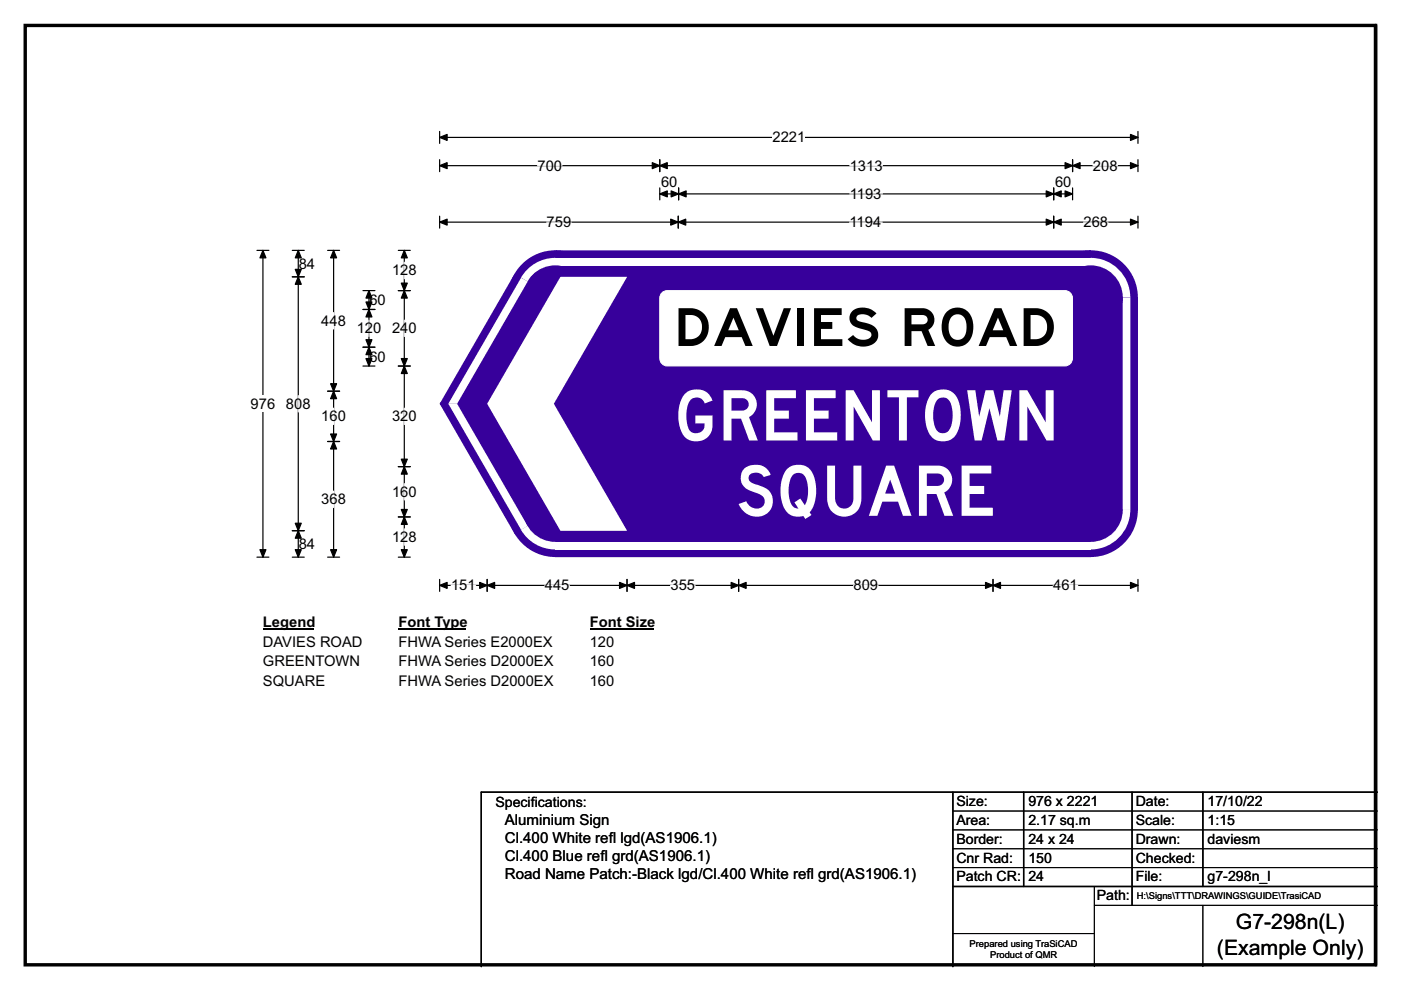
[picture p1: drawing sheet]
<svg xmlns="http://www.w3.org/2000/svg" width="297mm" height="210mm" viewBox="0 0 297 210" stroke-linecap="round" stroke-linejoin="round" font-family="sans-serif">
<path d="M5.3 5.4h286.3v199.2h-286.3zM291.6 5.4v199.2z" fill="none" stroke="#000" stroke-width=".72"/>
<path d="M93.2 29.1h148.1M93.2 27.9v2.5M241.3 27.9v2.5" fill="none" stroke="#000" stroke-width=".25"/>
<g fill="#000" stroke="#000" stroke-width=".25">
<path d="M93.2 29.1l1.6-.6v1.3z" fill-rule="evenodd"/>
<path d="M239.7 28.5l1.6 .6-1.6 .7z" fill-rule="evenodd"/>
</g>
<path d="M163.8 27.4h6.9v3.5h-6.9z" fill="#fff"/>
<g fill="none" stroke="#000" stroke-width=".25">
<path d="M93.2 35.1h148.1M93.2 33.9v2.5M139.9 33.9v2.5M139.9 39.9v2.5M143.9 39.9v2.5M223.4 39.9v2.5M227.4 33.9v2.5M227.4 39.9v2.5M241.3 33.9v2.5M54.5 53.1h2.5M55.7 53.1v65.1M93.2 45.8v2.6"/>
<path d="M93.2 47.1h148.1M139.9 41.1h87.5M143.8 45.8v2.6M223.4 45.8v2.6M241.3 45.8v2.6M54.5 118.2h2.5M93.2 122.9v2.5M93.2 124.2h148.1M103.3 122.9v2.5M132.9 122.9v2.5M156.6 122.9v2.5M210.5 122.9v2.5"/>
<path d="M241.3 122.9v2.5"/>
</g>
<g fill="#000" stroke="#000" stroke-width=".25">
<path d="M93.2 35.1l1.6-.6v1.3z" fill-rule="evenodd"/>
<path d="M139.9 35.1l1.6-.6v1.3z" fill-rule="evenodd"/>
<path d="M138.3 34.5l1.6 .6-1.6 .7z" fill-rule="evenodd"/>
<path d="M225.8 34.5l1.6 .6-1.6 .7z" fill-rule="evenodd"/>
<path d="M227.4 35.1l1.6-.6v1.3z" fill-rule="evenodd"/>
<path d="M239.7 34.5l1.6 .6-1.6 .7z" fill-rule="evenodd"/>
<path d="M55.7 53.1l.7 1.6h-1.3z" fill-rule="evenodd"/>
<path d="M93.2 47.1l1.6-.6v1.3z" fill-rule="evenodd"/>
<path d="M139.9 41.1l1.6-.6v1.3z" fill-rule="evenodd"/>
<path d="M143.8 47.1l1.6-.6v1.3z" fill-rule="evenodd"/>
<path d="M142.2 46.5l1.6 .6-1.6 .7z" fill-rule="evenodd"/>
<path d="M143.9 41.1l1.6-.6v1.3z" fill-rule="evenodd"/>
<path d="M142.3 40.5l1.6 .6-1.6 .7z" fill-rule="evenodd"/>
<path d="M221.8 40.5l1.6 .6-1.6 .7z" fill-rule="evenodd"/>
<path d="M223.4 41.1l1.6-.6v1.3z" fill-rule="evenodd"/>
<path d="M221.8 46.5l1.6 .6-1.6 .7z" fill-rule="evenodd"/>
<path d="M223.4 47.1l1.6-.6v1.3z" fill-rule="evenodd"/>
<path d="M225.8 40.5l1.6 .6-1.6 .7z" fill-rule="evenodd"/>
<path d="M239.7 46.5l1.6 .6-1.6 .7z" fill-rule="evenodd"/>
<path d="M55.1 116.6h1.3l-.7 1.6z" fill-rule="evenodd"/>
<path d="M93.2 124.2l1.6-.7v1.3z" fill-rule="evenodd"/>
<path d="M103.3 124.2l1.6-.7v1.3z" fill-rule="evenodd"/>
<path d="M101.7 123.5l1.6 .7-1.6 .6z" fill-rule="evenodd"/>
<path d="M131.4 123.5l1.5 .7-1.5 .6z" fill-rule="evenodd"/>
<path d="M132.9 124.2l1.6-.7v1.3z" fill-rule="evenodd"/>
<path d="M155 123.5l1.6 .7-1.6 .6z" fill-rule="evenodd"/>
<path d="M156.6 124.2l1.6-.7v1.3z" fill-rule="evenodd"/>
<path d="M209 123.5l1.5 .7-1.5 .6z" fill-rule="evenodd"/>
<path d="M210.5 124.2l1.6-.7v1.3z" fill-rule="evenodd"/>
<path d="M239.7 123.5l1.6 .7-1.6 .6z" fill-rule="evenodd"/>
</g>
<path d="M114 35.1h5.2M180.2 35.1h6.9M231.7 35.1h5.2M115.9 47.1h5.2M180.1 47.1h7M180.2 41.1h6.9M229.7 47.1h5.2M95.6 124.2h5.3M115.5 124.2h5.2M142.2 124.2h5.2M181 124.2h5.2M223.3 124.2h5.2" fill="none" stroke="#fff" stroke-width=".25"/>
<path d="M53.1 83.9h5.2v3.5h-5.2z" fill="#fff"/>
<g fill="none" stroke="#000" stroke-width=".25">
<path d="M62 58.7h2.5M62 53.1h2.5M63.2 53.1v65.1M69.5 53.1h2.5M70.7 53.1v65.1M84.4 53.1h2.6M85.7 53.1v65.1M77 65.6h2.5M77 73.6h2.5M77 61.6h2.5M77 77.6h2.5M78.2 61.6v16"/>
<path d="M84.4 61.6h2.6M84.4 77.6h2.6M69.5 83h2.5M69.5 93.6h2.5M84.4 99h2.6M62 112.6h2.5M62 118.2h2.5M69.5 118.2h2.5M84.4 118.2h2.6M84.4 109.6h2.6"/>
</g>
<g fill="#000" stroke="#000" stroke-width=".25">
<path d="M63.2 58.7l.7 1.6h-1.3z" fill-rule="evenodd"/>
<path d="M63.2 53.1l.7 1.6h-1.3z" fill-rule="evenodd"/>
<path d="M62.6 57.1h1.3l-.7 1.6z" fill-rule="evenodd"/>
<path d="M70.7 53.1l.7 1.6h-1.3z" fill-rule="evenodd"/>
<path d="M85.7 53.1l.7 1.6h-1.3z" fill-rule="evenodd"/>
<path d="M78.2 65.6l.7 1.6h-1.3z" fill-rule="evenodd"/>
<path d="M77.6 72.1h1.3l-.7 1.5z" fill-rule="evenodd"/>
<path d="M78.2 61.6l.7 1.6h-1.3z" fill-rule="evenodd"/>
<path d="M77.6 64h1.3l-.7 1.6z" fill-rule="evenodd"/>
<path d="M78.2 73.6l.7 1.6h-1.3z" fill-rule="evenodd"/>
<path d="M77.6 76.1h1.3l-.7 1.5z" fill-rule="evenodd"/>
<path d="M85.7 61.6l.7 1.6h-1.3z" fill-rule="evenodd"/>
<path d="M85.1 76.1h1.3l-.7 1.5z" fill-rule="evenodd"/>
<path d="M85.1 60h1.3l-.7 1.6z" fill-rule="evenodd"/>
<path d="M85.7 77.6l.7 1.6h-1.3z" fill-rule="evenodd"/>
<path d="M70.7 83l.7 1.6h-1.3z" fill-rule="evenodd"/>
<path d="M70.1 92.1h1.3l-.7 1.5z" fill-rule="evenodd"/>
<path d="M70.1 81.4h1.3l-.7 1.6z" fill-rule="evenodd"/>
<path d="M70.7 93.6l.7 1.6h-1.3z" fill-rule="evenodd"/>
<path d="M85.1 97.4h1.3l-.7 1.6z" fill-rule="evenodd"/>
<path d="M85.7 99l.7 1.6h-1.3z" fill-rule="evenodd"/>
<path d="M62.6 111h1.3l-.7 1.6z" fill-rule="evenodd"/>
<path d="M63.2 112.6l.7 1.6h-1.3z" fill-rule="evenodd"/>
<path d="M62.6 116.6h1.3l-.7 1.6z" fill-rule="evenodd"/>
<path d="M70.1 116.6h1.3l-.7 1.6z" fill-rule="evenodd"/>
<path d="M85.1 108.1h1.3l-.7 1.5z" fill-rule="evenodd"/>
<path d="M85.7 109.6l.7 1.6h-1.3z" fill-rule="evenodd"/>
<path d="M85.1 116.6h1.3l-.7 1.6z" fill-rule="evenodd"/>
</g>
<path d="M85.7 55.6v3.5M70.7 66.3v3.5M78.2 67.9v3.5M85.7 67.9v3.5M63.2 83.9v3.5M70.7 86.6v3.4M85.7 86.6v3.4M70.7 104.2v3.5M85.7 102.6v3.4M85.7 112.2v3.5" fill="none" stroke="#fff" stroke-width=".25"/>
<path d="M55.7 130.2h10.8v3.4h-10.8z" fill="#fff"/>
<path d="M55.7 133.4h10.8" fill="none" stroke="#000" stroke-width=".32"/>
<path d="M84.5 130.2h14.4v3.4h-14.4z" fill="#fff"/>
<path d="M84.5 133.4h14.4" fill="none" stroke="#000" stroke-width=".32"/>
<path d="M125 130.2h13.5v3.4h-13.5z" fill="#fff"/>
<path d="M125 133.4h13.5" fill="none" stroke="#000" stroke-width=".32"/>
<g fill="#fff">
<path d="M55.7 134.3h21.3v3.5h-21.3z"/>
<path d="M84.5 134.3h32.9v3.5h-32.9z"/>
<path d="M125 134.3h5.3v3.5h-5.3z"/>
<path d="M55.7 138.5h20.6v3.5h-20.6z"/>
<path d="M84.5 138.5h33.1v3.5h-33.1z"/>
<path d="M125 138.5h5.3v3.5h-5.3z"/>
<path d="M55.7 142.7h13.2v3.5h-13.2z"/>
<path d="M84.5 142.7h33.1v3.5h-33.1z"/>
<path d="M125 142.7h5.3v3.5h-5.3z"/>
</g>
<g fill="#37009b">
<path d="M109.1 58.1l8.6-5h113.6l10 10v45.1l-10 10h-113.6l-8.6-5-15.8-27.4v-.3z" fill-rule="evenodd"/>
<circle cx="117.7" cy="63.1" r="10"/>
<circle cx="93.6" cy="85.6" r=".34"/>
<circle cx="117.7" cy="108.2" r="10"/>
<circle cx="231.3" cy="108.2" r="10"/>
<circle cx="231.3" cy="63.1" r="10"/>
</g>
<path d="M117.7 54.7h113.6v1.6h-113.6z" fill="#fff"/>
<path d="M111.5 57.5a8.4 8.4 0 0 1 6.2-2.8v8.4l-7.2-4.2z" fill-rule="evenodd" fill="#fff"/>
<circle cx="117.7" cy="63.1" r="6.8" fill="#37009b"/>
<g fill="#fff">
<path d="M110.5 58.9l1.4 .8-15 25.9h-1.8z" fill-rule="evenodd"/>
<path d="M95.1 85.6h1.8l15 26-1.4 .8z" fill-rule="evenodd"/>
<path d="M110.4 112.4l7.3-4.2v8.3a8.4 8.4 0 0 1-7.3-4.1z" fill-rule="evenodd"/>
</g>
<circle cx="117.7" cy="108.1" r="6.8" fill="#37009b"/>
<path d="M117.7 115h113.6v1.6h-113.6z" fill="#fff"/>
<path d="M231.3 108.2l8.3-.2a8.4 8.4 0 0 1-8.3 8.5z" fill-rule="evenodd" fill="#fff"/>
<circle cx="231.3" cy="108.1" r="6.8" fill="#37009b"/>
<g fill="#fff">
<path d="M238.1 63.1v45.1h1.6v-45.1zM238.1 63.1v45.1z" fill-rule="evenodd"/>
<path d="M231.3 54.7a8.4 8.4 0 0 1 8.3 8.4h-8.3z" fill-rule="evenodd"/>
</g>
<circle cx="231.3" cy="63.1" r="6.8" fill="#37009b"/>
<path d="M118.8 58.7h14.2l-15.6 26.9 15.6 27h-14.2l-15.5-27z" fill-rule="evenodd" fill="#fff"/>
<path d="M140.5 61.9l1-.3h84.3a1.59 1.59 0 0 1 1.6 1.6v12.8a1.61 1.61 0 0 1-1.6 1.6h-84.3a1.59 1.59 0 0 1-1.6-1.6v-12.8l.1-.5z" fill-rule="evenodd" fill="#fff" stroke="#fff" stroke-width=".21"/>
<path d="M202 168v37M217 168v20M240 168v24M255 168v20M292 168h-190v37M202 188h90" fill="none" stroke="#000" stroke-width=".3"/>
<path d="M202 172h90M202 176h90M202 180h90M202 184h90M202 198h30M232 188v17M232 192h60M255 192v13" fill="none" stroke="#000" stroke-width=".21"/>
<g font-size="14.8" fill="#fff">
<text x="142.7" y="93.4">GREENTOWN</text>
<text x="156.1" y="109.4">SQUARE</text>
</g>
<text font-size="11.1" x="142.8" y="73.4">DAVIES ROAD</text>
<g font-size="4.5">
<text x="262" y="197.1">G7-298n(L)</text>
<text x="258" y="202.6">(Example Only)</text>
</g>
<g font-size="3.2">
<text x="107" y="174.9">Aluminium Sign</text>
<text x="107" y="178.7">Cl.400 White ref</text>
<text x="129.1" y="178.7">l lgd(AS1906.1)</text>
<text x="107" y="182.6">Cl.400 Blue ref</text>
<text x="127.3" y="182.6">l grd(AS1906.1)</text>
<text x="107" y="186.4">Road Name Patch:-Black lgd/Cl.400 White ref</text>
<text x="171" y="186.4">l grd(AS1906.1)</text>
</g>
<g font-size="3.1">
<text x="163.8" y="30.2">2221</text>
<text x="114" y="36.2">700</text>
<text x="140.2" y="39.7">60</text>
<text x="180.2" y="36.2">1313</text>
<text x="223.7" y="39.7">60</text>
<text x="231.7" y="36.2">208</text>
<text x="180.2" y="42.2">1193</text>
<text x="115.9" y="48.2">759</text>
<text x="180.1" y="48.2">1194</text>
<text x="229.7" y="48.2">268</text>
<text x="63.3" y="57">84</text>
<text x="83.1" y="58.4">128</text>
<text x="78.3" y="64.7">60</text>
<text x="68.1" y="69.1">448</text>
<text x="75.6" y="70.7">120</text>
<text x="83.1" y="70.7">240</text>
<text x="78.3" y="76.7">60</text>
<text x="53.1" y="86.7">976</text>
<text x="60.6" y="86.7">808</text>
<text x="68.1" y="89.4">160</text>
<text x="83.1" y="89.4">320</text>
<text x="68.1" y="107">368</text>
<text x="83.1" y="105.4">160</text>
<text x="63.3" y="116.4">84</text>
<text x="83.1" y="115">128</text>
<text x="95.6" y="125.2">151</text>
<text x="115.5" y="125.2">445</text>
<text x="142.2" y="125.2">355</text>
<text x="181" y="125.2">809</text>
<text x="223.3" y="125.2">461</text>
<text x="55.7" y="133">Legend</text>
<text x="55.7" y="137.1">DAVIES ROAD</text>
<text x="84.5" y="133">Font Type</text>
<text x="84.5" y="137.1">FHWA Series E2000EX</text>
<text x="125" y="133">Font Size</text>
<text x="125" y="137.1">120</text>
<text x="55.7" y="141.3">GREENTOWN</text>
<text x="84.5" y="141.3">FHWA Series D2000EX</text>
<text x="125" y="141.3">160</text>
<text x="55.7" y="145.5">SQUARE</text>
<text x="84.5" y="145.5">FHWA Series D2000EX</text>
<text x="125" y="145.5">160</text>
</g>
<g font-size="3">
<text x="105" y="171.2">Specif</text>
<text x="112.5" y="171.2">ications:</text>
<text x="202.8" y="171">Size:</text>
<text x="218" y="171">976 x 2221</text>
<text x="240.8" y="171">Date:</text>
<text x="256" y="171">17/10/22</text>
<text x="202.8" y="175">Area:</text>
<text x="202.8" y="179">Border:</text>
<text x="218" y="175">2.17 sq.m</text>
<text x="218" y="179">24 x 24</text>
<text x="240.8" y="175">Scale:</text>
<text x="240.8" y="179">Drawn:</text>
<text x="256" y="175">1:15</text>
<text x="256" y="179">daviesm</text>
<text x="202.8" y="183">Cnr Rad:</text>
<text x="218" y="183">150</text>
<text x="240.8" y="183">Checked:</text>
<text x="202.8" y="187">Patch CR:</text>
<text x="218" y="187">24</text>
<text x="232.5" y="191">Path:</text>
<text x="240.8" y="187">File:</text>
<text x="256" y="187">g7-298n_l</text>
</g>
<g font-size="2">
<text x="241" y="190.6">H:\Signs\TTT\DRAWINGS\GUIDE\TrasiCAD</text>
<text x="205.6" y="200.8">Prepared using TraSiCAD</text>
<text x="209.9" y="203.2">Product of QMR</text>
</g>
</svg>
